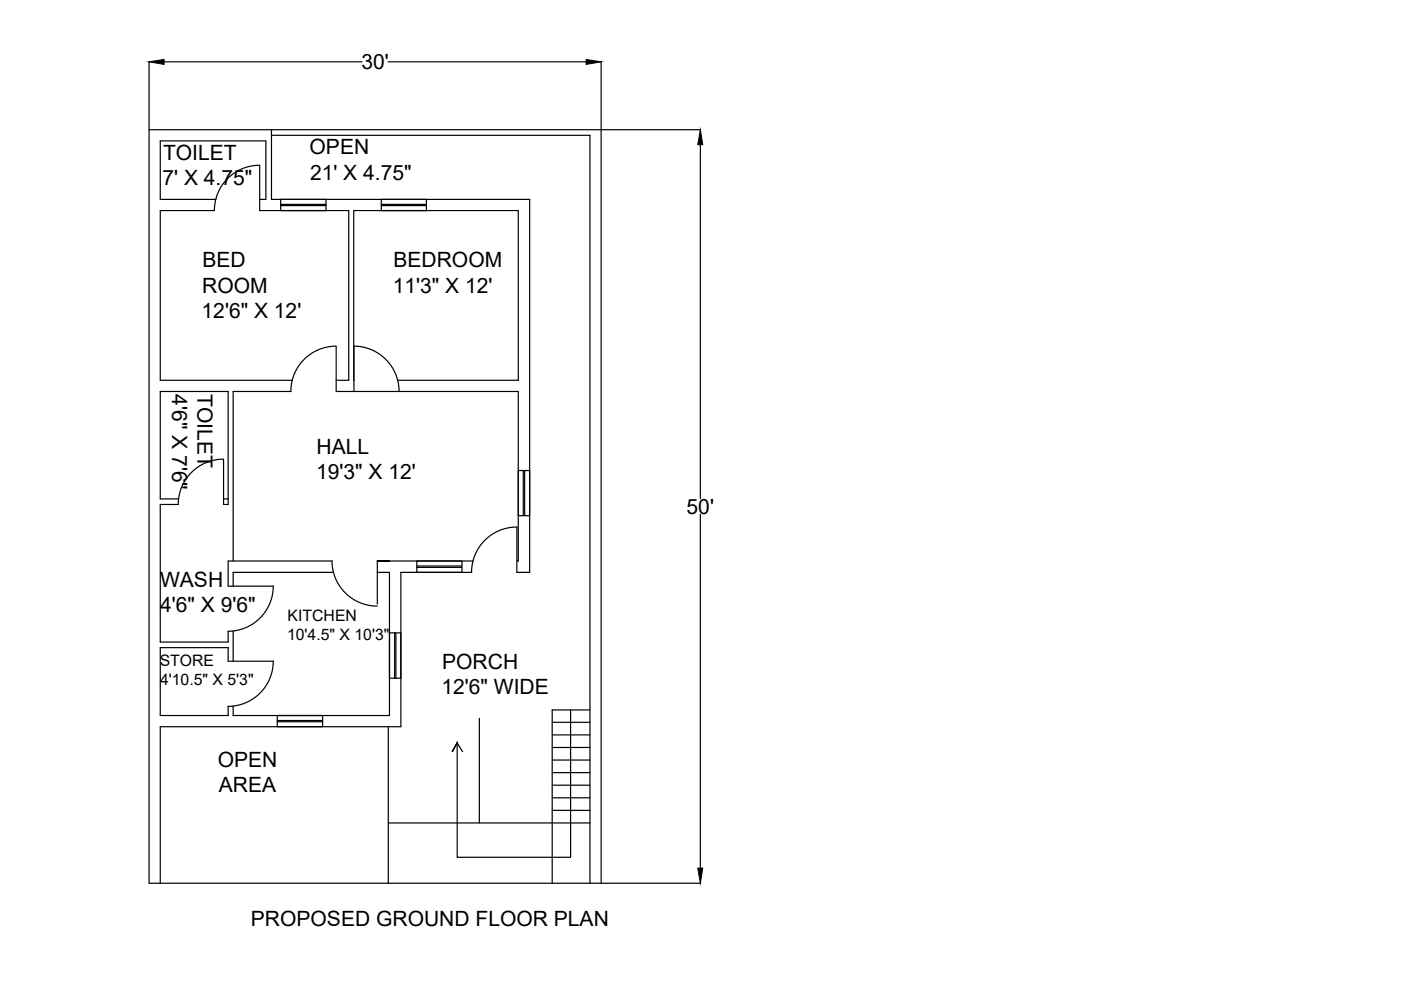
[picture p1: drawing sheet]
<svg xmlns="http://www.w3.org/2000/svg" width="297mm" height="210mm" viewBox="0 0 297 210" stroke-linecap="round" stroke-linejoin="round" font-family="sans-serif">
<!-- layer: 0 -->
<g fill="none" stroke="#000" stroke-width=".25">
<path d="M31.6 13.1v174.2h116.9M34.8 13.1h42M82.3 13.1h42M127.5 13.1v174.2M31.6 27.5h116.9M55 35a9.6 9.6 0 0 0-9.5 9.6h-11.5v36h28M55.1 35.1v9.5h18.8v36h-2.6M57.6 27.5v14.8h54.7v79.1h-2.7v-9.7a9.6 9.6 0 0 0-9.6 9.6M57.6 28.7h67.5v158.6M148.5 30.7v75M45.8 42.3h-11.8v-12.4h22.4v12.4h-1.3M59.5 42.3h9.6v2.3h-9.6z"/>
<path d="M59.5 43.6h9.6M59.5 43.3h9.6M80.8 42.3h9.6v2.3h-9.6zM80.8 43.6h9.6M80.8 43.3h9.6M71.3 73.4a9.6 9.6 0 0 0-9.6 9.6M71.3 73.4v9.6h38.6v35.9h-.3M75 73.4a9.6 9.6 0 0 1 9.6 9.6M75 73.4v9.6M61.7 83h-12.3v35.9M75 80.6v-36h34.9v36h-25.6M109.9 99.8h2.4v9.5h-2.4z"/>
<path d="M110.9 99.8v9.5M111.2 99.8v9.5M37.8 107h-3.8v29.1h14.4v-2.2M37.9 105.8h-3.9v-22.8h14.4v24h-1v-9.6a9.5 9.5 0 0 0-9.6 9.5M47.4 105.8h1M70.4 118.9a9.6 9.6 0 0 0 9.6 9.6M70.4 118.9h-22v5.4h9.6M80 118.9v9.2M82.6 118.9h-2.6h20.3M88.4 118.9h9.5v2.5h-9.5zM148.5 109v75.1M49.4 133.8v6.4"/>
<path d="M57.9 124.3a9.6 9.6 0 0 1-9.5 9.5M70.7 121.4h-21.3v2.9M80 121.4h2.6v30.3h-33.2v-2M82.6 134.2h2.4v9.6h-2.4zM83.7 134.2v9.6M83.9 134.2v9.6M88.4 120.3h9.5M88.4 120h9.5M100 121.4h-15v32.7h-51v33.2M57.9 140.2a9.6 9.6 0 0 1-9.5 9.6M58 140.2h-9.6v-2.9h-14.4v14.4h14.4v-1.9M58.8 151.7h9.6v2.4h-9.6z"/>
<path d="M58.8 153h9.6M58.8 152.8h9.6M82.3 154.1v33.2M96.9 157.5h.1M96.9 157.5l-1.1 2 1.1-2 1.2 1.9M101.6 152.3v22.2M117.1 158.5h8M117.1 155.8h8M117.1 153.1h8M121 150.5v31.3h-24.1v-24.3M125.1 150.5h-8v36.8M82.3 174.5h42.8"/>
<path d="M117.1 171.8h8M117.1 169.1h8M117.1 166.5h8M117.1 163.8h8M117.1 161.1h8"/>
</g>
<path d="M31.6 13.1l3.2-.5v1.1zM124.3 12.6l3.2 .5-3.2 .6zM148.5 27.5l.5 3.2h-1.1zM147.9 184.1h1.1l-.5 3.2z" fill="#000" stroke="#000" stroke-width=".21"/>
<g font-size="4.5">
<text x="76.7" y="14.7">30'</text>
<text x="34.6" y="34">TOILET</text>
<text x="65.6" y="32.8">OPEN</text>
<text x="34.4" y="39.3">7' X 4.75&quot;</text>
<text x="65.7" y="38.1">21' X 4.75&quot;</text>
<text x="42.9" y="56.7">BED</text>
<text x="83.4" y="56.7">BEDROOM</text>
<text x="42.9" y="62">ROOM</text>
<text x="83.3" y="62.1">11'3&quot; X 12'</text>
<text x="42.7" y="67.4">12'6&quot; X 12'</text>
<text x="36.5" y="83.6" transform="rotate(90 36.5 83.6)">4'6&quot; X 7'6&quot;</text>
<text x="41.9" y="83.6" transform="rotate(90 41.9 83.6)">TOILET</text>
<text x="67" y="101.5">19'3&quot; X 12'</text>
<text x="67.1" y="96.2">HALL</text>
<text x="145.6" y="109">50'</text>
<text x="33.9" y="124.5">WASH</text>
<text x="33.9" y="129.8">4'6&quot; X 9'6&quot;</text>
<text x="93.8" y="141.8">PORCH</text>
<text x="93.6" y="147.1">12'6&quot; WIDE</text>
<text x="46.2" y="162.7">OPEN</text>
<text x="46.4" y="168">AREA</text>
<text x="53.2" y="196.4">PROPOSED GROUND FLOOR PLAN</text>
</g>
<g font-size="3.3">
<text x="61" y="131.7">KITCHEN</text>
<text x="60.9" y="135.7">10'4.5&quot; X 10'3&quot;</text>
<text x="33.9" y="141.3">STORE</text>
<text x="33.9" y="145.3">4'10.5&quot; X 5'3&quot;</text>
</g>
</svg>
